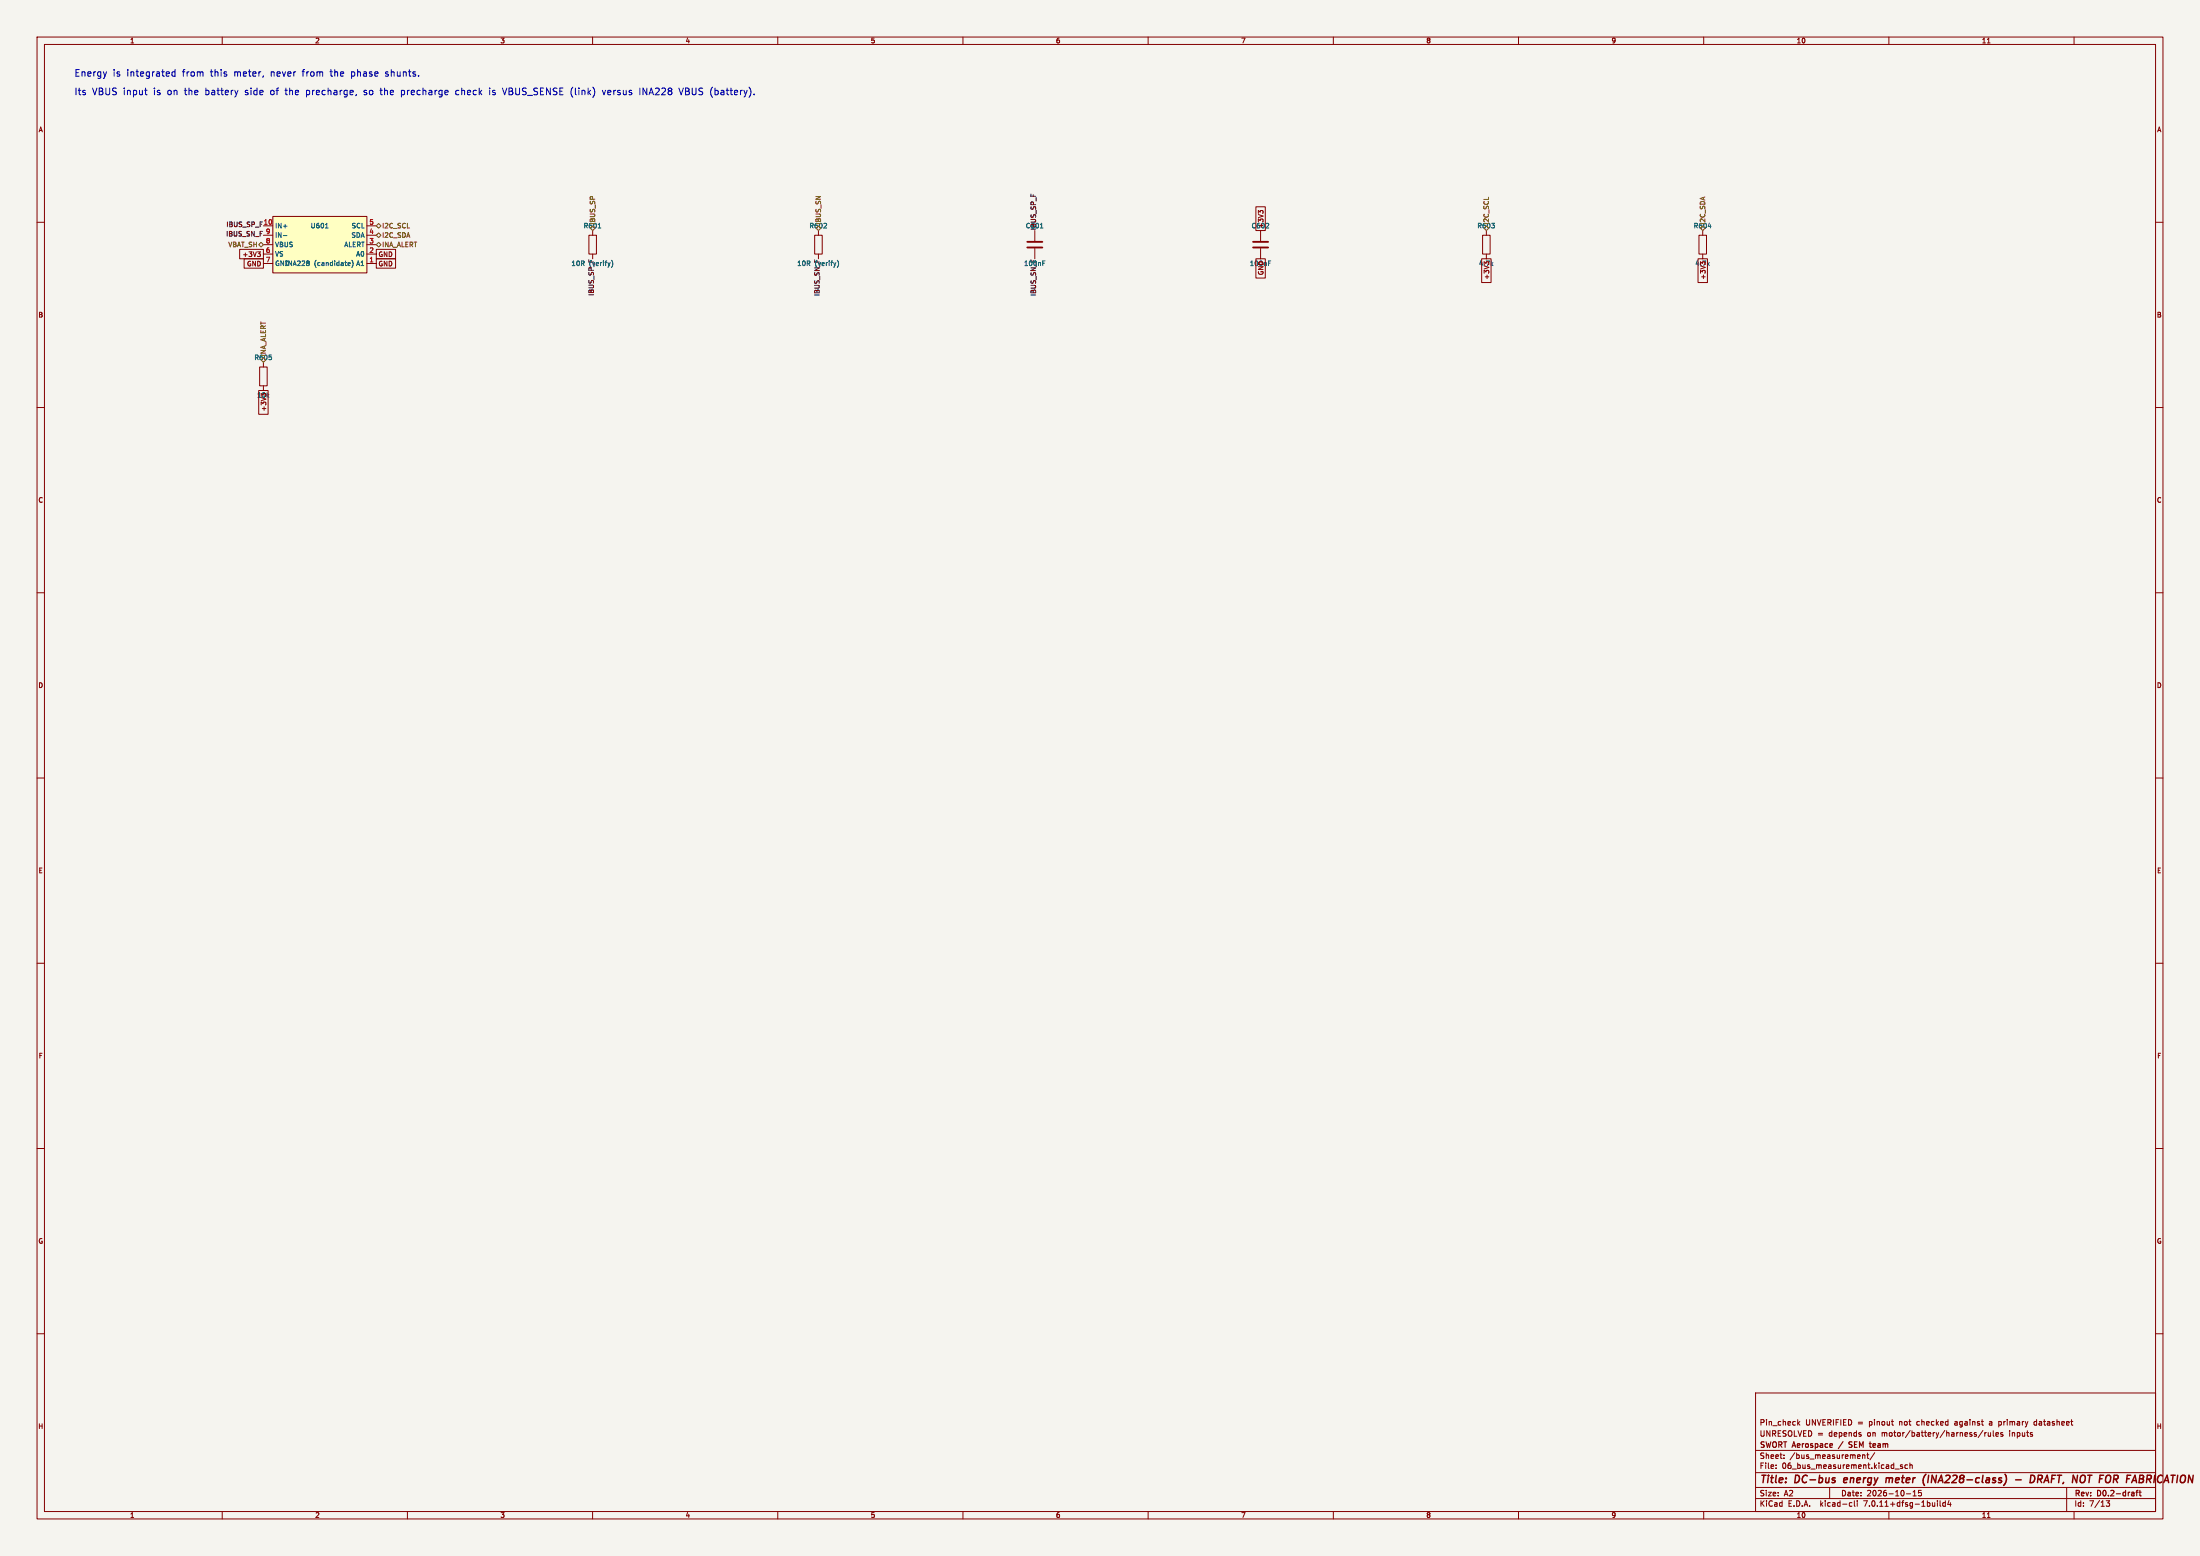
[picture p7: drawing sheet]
<svg xmlns="http://www.w3.org/2000/svg" width="594mm" height="420mm" viewBox="0 0 594 420" stroke-linecap="round" stroke-linejoin="round" font-family="sans-serif">
<path d="M0 0h594v420h-594z" fill="#f5f4ef" stroke="#f5f4ef" stroke-width=".27"/>
<g fill="none" stroke="#840000" stroke-width=".27">
<path d="M10 10h574v400h-574zM12 12h570v396h-570zM60 10v2M110 10v2M160 10v2M210 10v2M260 10v2M310 10v2M360 10v2M410 10v2M460 10v2M510 10v2"/>
<path d="M536.6 11.6h.7M560 10v2M10 60h2M73.7 58.4h25.4v15.3h-25.4zM339.1 55.8h2.5v6.4h-2.5zM340.2 57.2l-.4-.4v.8M340.2 57.1l.3-.3 .5 .3M582 60h2M64.7 67.3h6.4v2.6h-6.4zM65.9 69.9h5.2v2.5h-5.2zM69.5 68h.8l-.4 .5M70.1 68.5l.2 .2-.2 .6"/>
<path d="M71.1 71.1h2.6M71.1 61h2.6M71.1 68.6h2.6M71.1 66h2.6M71.1 63.5h2.6M99.1 71.1h2.5M99.1 61h2.5M99.1 68.6h2.5M99.1 66h2.5M99.1 63.5h2.5M101.6 67.3h5.2v2.6h-5.2zM101.6 69.9h5.2v2.5h-5.2z"/>
<path d="M159 63.5h2v5.1h-2zM160 62.2v1.3M160 68.6v1.3M220 63.5h2v5.1h-2zM221 62.2v1.3M221 68.6v1.3M279.4 62.2v2.8M279.4 67.1v2.8M339.1 69.9h2.5v5.2h-2.5zM340.4 62.2v2.8M340.4 67.1v2.8M400 69.9h2.6v6.4h-2.6z"/>
<path d="M400.3 63.5h2v5.1h-2zM401.3 62.2v1.3M401.3 68.6v1.3M458.5 69.9h2.5v6.4h-2.5zM458.7 63.5h2.1v5.1h-2.1zM459.7 62.2v1.3M459.7 68.6v1.3M70.1 99.1h2v5h-2zM71.1 97.8v1.3M10 110h2M69.8 105.4h2.6v6.4h-2.6zM71.1 104.1v1.3"/>
<path d="M582 110h2M10 160h2M582 160h2M10 210h2M582 210h2M10 260h2M582 260h2M10 310h2M582 310h2M10 360h2M474 376h108v32h-108zM582 360h2"/>
<path d="M474 397.5h108M474 391.5h108M479.5 396.2v.2M479.5 395.4v.2M481.7 393.5v.2M481.7 392.7v.2M485.4 383.2v1.5M485.5 384.1l.5 .6M486 383.7l-.6 .5M502.5 387.2v.4M502.9 392.7v1M502.9 392.8l.6-.1v1"/>
<path d="M504 392.7h.6M504.2 392.2v1.3l.4 .2M506.2 392.1l-1.3 1.9M510.7 383.7h.5M511.1 384.7h.1M511.7 396.5h1.1M513.7 395.4h-.4l-.2 .2 .1 .2 .5 .1v.4h-.6M515 395.4h-.4l-.3 .3 .2 .6h.5M515.7 395.5l.5-.1 .1 1M515.7 394.9v1.5M535.4 386.1l-1.3 1.9M535.9 386.7v1"/>
<path d="M536.3 386.7l-.4 .3M536.8 386.7l.1 .9 .6-.1M537.2 384.2v.4M537.5 386.7v1M538.2 386.2v1.3l.2 .2M538.9 387.2l.7-.2-.1-.3h-.4l-.2 .2 .1 .7h.5M539.7 384.6l.4 .1M539.7 383.7v1.5M540.1 383.7h-.4M540.7 386.7h-.3l-.2 .2v.2l.5 .1v.4h-.5M549.7 383.7l-.5 .3v.5l.5 .2M60 408v2"/>
<path d="M110 408v2M160 408v2M210 408v2M260 408v2M310 408v2M360 408v2M410 408v2M460 408v2M474 404.5h108M474 401.5h108M494 401.5v3M499.6 405.6h.4"/>
<path d="M500 406.5l-.4 .1M500.7 405.1v1.3l.2 .2M501.5 405.1v.1M501.5 405.6v1M510 408v2M514.7 403.2h1.2M516.5 403.8h.9M516.5 402.7l.5-.4v1.5M518.7 402.3h-.7v.7l.7-.1v.7l-.2 .2-.5-.2M523.1 405.1v.1M523.1 405.6v1M523.8 405.1v1.3l.2 .2"/>
<path d="M525.2 405.6h-.4l-.3 .3 .2 .6h.5M525.2 405.1v1.5M526.2 405l-.3 1.1h.9M526.6 405.6v1M536.6 409.6h.7M558 401.5v6.5M560 408v2M568.7 405.1h.9l-.5 .5 .4 .2v.6l-.8 .1"/>
</g>
<path d="M497.6 389.1l-1.3 1.9M499.2 390.6h.7M500.1 389.2h-.6l-.3 .3 .1 .3 .6 .2M506.2 389.7l-.5 .2 .1 .7 .4 .1M506.4 390l-.7 .2M576.7 402.8h.6M577.3 402.3l-.4 .2v1.3M577.6 402.8h.5M577.8 402.3v1.3l.3 .2" fill="none" stroke="#840000" stroke-width=".3"/>
<g fill="none" stroke="#840000" stroke-width=".4">
<path d="M498 399l-.2 .9 .2 .3M498.8 399.3l-1 .2M509.3 398.9l-.1 1.3M510.1 399l-.5-.1-.3 .2M510.1 399.1l-.1 1.1M520 397.9l-.4 .6M520.7 398.2l-.2 2M544.2 399.4h1.5M549.4 399.1a.72 .72 0 0 0-.6-.9h-.4l-.3 2M550.2 399.2l1-.1 .2-.2v-.5l-.3-.2h-.7l-.3 2M550.7 399.2l.6 1M579.7 399.2h.7"/>
<path d="M580.6 398.2h-.8l-.3 2"/>
</g>
<path d="M277.4 66.8h4M277.4 65.3h4M338.3 66.8h4.1M338.3 65.3h4.1" fill="none" stroke="#840000" stroke-width=".51"/>
<g fill="none" stroke="#006464" stroke-width=".27">
<path d="M76.5 63.6h1M83.4 70.5v.4M83.4 71v.6M87.9 61.5h.7M94.1 70.9h.4l.1 .3-.7 .1M94.5 71.6l-.4 .1M95 70.2a1.46 1.46 0 0 1 0 2M161.5 61.5h.7M165.1 70.2a1.46 1.46 0 0 1 0 2M226.1 70.2a1.46 1.46 0 0 1 0 2M280.9 61.5h.7M281.5 71h.5"/>
<path d="M281.5 70.4h.7M342.5 71h.4M342.5 70.4h.6M461.2 61.1h.8"/>
</g>
<path d="M73.7 58.4h25.4v15.3h-25.4z" fill="#ffffc2" stroke="#ffffc2" stroke-width=".27"/>
<path d="M70.5 65.4l.6 .6-.6 .7-.7-.7zM101.6 63.5l.6-.6 .7 .6-.7 .6zM101.6 61l.6-.7 .7 .7-.7 .6zM102.2 65.4l.7 .6-.7 .7-.6-.7z" fill="none" stroke="#725600" stroke-width=".27"/>
<g fill="none" stroke="#0000c2" stroke-width=".27">
<path d="M47.3 18.8v1.8M47.3 19.5l-.5-.1-.4 .3 .2 .8h.7M39 24.4h.7M39.4 25.5l.3 .1M64.2 24.4l-.4 1.2M96.2 25.5l-.2 .3M102.6 24.4h.6M108.4 24.4v1.8M108.4 25.5l.2 .1M108.6 24.4l-.2 .1M123.2 24.5l-.2 .2 .2 .8M132.2 23.8v.1"/>
<path d="M132.2 24.4v1.2M135.6 23.8l.6 1.8M162.6 24.4l.5 1.2 .4-1.2M172.8 23.8v1.8M183.3 23.8l.6 1.8 .6-1.8"/>
</g>
<g font-size="2.8" fill="#840000">
<text x="475" y="400.9">Title:</text>
<text x="484.7" y="400.9">DC-bus</text>
<text x="498.7" y="400.9">energy</text>
<text x="510.8" y="400.9">meter</text>
<text x="521.6" y="400.9">(INA228-class)</text>
<text x="547.4" y="400.9">-</text>
<text x="552.2" y="400.9">DRAFT,</text>
<text x="564.4" y="400.9">NOT FOR</text>
<text x="580.6" y="400.9">FABRICATI</text>
</g>
<g font-size="2.5" fill="#0000c2">
<text x="20" y="20.9">Energy</text>
<text x="30.4" y="20.9">is</text>
<text x="34.2" y="20.9">integrated</text>
<text x="49.3" y="20.9">from</text>
<text x="56.9" y="20.9">this</text>
<text x="63.3" y="20.9">meter,</text>
<text x="73.3" y="20.9">never</text>
<text x="82" y="20.9">from</text>
<text x="89.6" y="20.9">the</text>
<text x="95.3" y="20.9">phase</text>
<text x="104.6" y="20.9">shunts.</text>
<text x="20" y="25.9">Its</text>
<text x="24.8" y="25.9">VBUS input</text>
<text x="41.5" y="25.9">is</text>
<text x="45.2" y="25.9">on</text>
<text x="50" y="25.9">the</text>
<text x="55.6" y="25.9">battery</text>
<text x="66.5" y="25.9">side</text>
<text x="73.4" y="25.9">of</text>
<text x="77.5" y="25.9">the</text>
<text x="83.2" y="25.9">precharge,</text>
<text x="98.9" y="25.9">so</text>
<text x="103.5" y="25.9">the</text>
<text x="109.1" y="25.9">precharge</text>
<text x="124" y="25.9">check</text>
<text x="133.1" y="25.9">is</text>
<text x="136.9" y="25.9">VBUS_SENSE (link)</text>
<text x="164" y="25.9">versus</text>
<text x="174.1" y="25.9">INA228</text>
<text x="185" y="25.9">VBUS (battery).</text>
</g>
<g font-size="2.1" fill="#840000">
<text x="475" y="388">UNRESOLVED =</text>
<text x="475" y="385">Pin_check</text>
<text x="487.4" y="385">UNVERIFIED</text>
<text x="493.8" y="388">depends</text>
<text x="501.6" y="385">=</text>
<text x="504.3" y="388">on</text>
<text x="504.8" y="385">pinout</text>
<text x="508.3" y="388">motor/battery/harness/rules</text>
<text x="513.1" y="385">not</text>
<text x="517.9" y="385">checked</text>
<text x="528.3" y="385">against</text>
<text x="537.8" y="385">a</text>
<text x="540.5" y="385">primary</text>
<text x="542.9" y="388">inputs</text>
<text x="550.2" y="385">datasheet</text>
<text x="475" y="394">Sheet:</text>
<text x="475" y="391.2">SWORT Aerospace</text>
<text x="483.2" y="394">/bus_measurement/</text>
<text x="500.5" y="391.2">SEM</text>
<text x="506.8" y="391.2">team</text>
<text x="475" y="396.7">File:</text>
<text x="481.1" y="396.7">06_bus_measurement.kicad_sch</text>
<text x="475" y="406.9">KiCad</text>
<text x="475" y="404.1">Size:</text>
<text x="481.7" y="404.1">A2</text>
<text x="482.7" y="406.9">E.D.A.</text>
<text x="491.6" y="406.9">kicad-cli</text>
<text x="497" y="404.1">Date:</text>
<text x="503.5" y="406.9">7.0.11+dfsg-1build4</text>
<text x="504" y="404.1">2026-10-15</text>
<text x="560" y="404.3">Rev:</text>
<text x="560" y="406.9">Id:</text>
<text x="564.1" y="406.9">7/13</text>
<text x="566.4" y="404.3">D0.2-draft</text>
</g>
<g font-size="1.8" fill="#840000">
<text x="35" y="11.9">1</text>
<text x="85" y="11.9">2</text>
<text x="135" y="11.9">3</text>
<text x="185" y="11.9">4</text>
<text x="235" y="11.9">5</text>
<text x="285" y="11.9">6</text>
<text x="335" y="11.9">7</text>
<text x="385" y="11.9">8</text>
<text x="435" y="11.9">9</text>
<text x="485" y="11.9">10</text>
<text x="535" y="11.9">11</text>
<text x="10.3" y="35.9">A</text>
<text x="582.3" y="35.9">A</text>
<text x="341.3" y="61.8" transform="rotate(-90 341.3 61.8)">+3V3</text>
<text x="65.4" y="69.5">+3V3</text>
<text x="102.1" y="69.5">GND</text>
<text x="399.2" y="72">4.7k</text>
<text x="457.6" y="72">4.7k</text>
<text x="66.6" y="72.1">GND</text>
<text x="102.1" y="72.1">GND</text>
<text x="341.3" y="74.4" transform="rotate(-90 341.3 74.4)">GND</text>
<text x="402.3" y="75.6" transform="rotate(-90 402.3 75.6)">+3V3</text>
<text x="460.7" y="75.6" transform="rotate(-90 460.7 75.6)">+3V3</text>
<text x="10.3" y="85.9">B</text>
<text x="582.3" y="85.9">B</text>
<text x="69.3" y="107.5">10k</text>
<text x="72.1" y="111.2" transform="rotate(-90 72.1 111.2)">+3V3</text>
<text x="10.3" y="135.9">C</text>
<text x="582.3" y="135.9">C</text>
<text x="10.3" y="185.9">D</text>
<text x="582.3" y="185.9">D</text>
<text x="10.3" y="235.9">E</text>
<text x="582.3" y="235.9">E</text>
<text x="10.3" y="285.9">F</text>
<text x="582.3" y="285.9">F</text>
<text x="10.3" y="335.9">G</text>
<text x="582.3" y="335.9">G</text>
<text x="10.2" y="385.9">H</text>
<text x="582.2" y="385.9">H</text>
<text x="35" y="409.9">1</text>
<text x="85" y="409.9">2</text>
<text x="135" y="409.9">3</text>
<text x="185" y="409.9">4</text>
<text x="235" y="409.9">5</text>
<text x="285" y="409.9">6</text>
<text x="335" y="409.9">7</text>
<text x="385" y="409.9">8</text>
<text x="435" y="409.9">9</text>
<text x="485" y="409.9">10</text>
<text x="535" y="409.9">11</text>
</g>
<g font-size="1.8" fill="#0f0f0f">
<text x="60.9" y="64">IBUS_SN_F</text>
<text x="61" y="61.5">IBUS_SP_F</text>
<text x="276.8" y="61.8">C601</text>
<text x="279.9" y="62.2" transform="rotate(-90 279.9 62.2)">IBUS_SP_F</text>
<text x="159" y="72">(verify)</text>
<text x="220" y="72">(verify)</text>
<text x="276.4" y="72">100nF</text>
<text x="160.5" y="80" transform="rotate(-90 160.5 80)">IBUS_SP_F</text>
<text x="221.5" y="80" transform="rotate(-90 221.5 80)">IBUS_SN_F</text>
<text x="279.9" y="80" transform="rotate(-90 279.9 80)">IBUS_SN_F</text>
</g>
<g font-size="1.8" fill="#a90000">
<text x="71.1" y="60.7">10</text>
<text x="71.7" y="65.8">8</text>
<text x="71.7" y="63.2">9</text>
<text x="99.6" y="65.8">3</text>
<text x="99.6" y="63.2">4</text>
<text x="99.6" y="60.7">5</text>
<text x="71.7" y="68.3">6</text>
<text x="71.7" y="70.9">7</text>
<text x="99.6" y="70.9">1</text>
<text x="99.6" y="68.3">2</text>
</g>
<g font-size="1.8" fill="#006464">
<text x="74.2" y="61.8">IN+</text>
<text x="74.2" y="64.4">IN-</text>
<text x="83.8" y="61.8">U601</text>
<text x="94.8" y="64.4">SDA</text>
<text x="94.8" y="61.8">SCL</text>
<text x="337.8" y="61.8">C602</text>
<text x="74.2" y="69.4">VS</text>
<text x="74.2" y="72">GND</text>
<text x="74.2" y="66.9">VBUS</text>
<text x="77" y="72">INA228</text>
<text x="84.8" y="72">(candidate)</text>
<text x="92.8" y="66.9">ALERT</text>
<text x="96.1" y="72">A1</text>
<text x="96.1" y="69.4">A0</text>
<text x="154.2" y="72">10R</text>
<text x="215.1" y="72">10R</text>
<text x="337.3" y="72">100nF</text>
</g>
<g font-size="1.8" fill="#725600">
<text x="103.1" y="64.4">I2C_SDA</text>
<text x="103.1" y="61.8">I2C_SCL</text>
<text x="157.5" y="61.8">R601</text>
<text x="160.9" y="60.8" transform="rotate(-90 160.9 60.8)">IBUS_SP</text>
<text x="218.4" y="61.8">R602</text>
<text x="221.8" y="60.8" transform="rotate(-90 221.8 60.8)">IBUS_SN</text>
<text x="398.8" y="61.8">R603</text>
<text x="402.2" y="60.8" transform="rotate(-90 402.2 60.8)">I2C_SCL</text>
<text x="457.2" y="61.8">R604</text>
<text x="460.6" y="60.8" transform="rotate(-90 460.6 60.8)">I2C_SDA</text>
<text x="61.5" y="66.9">VBAT_SH</text>
<text x="103.1" y="66.9">INA_ALERT</text>
<text x="68.6" y="97.4">R605</text>
<text x="72" y="96.3" transform="rotate(-90 72 96.3)">INA_ALERT</text>
</g>
</svg>
